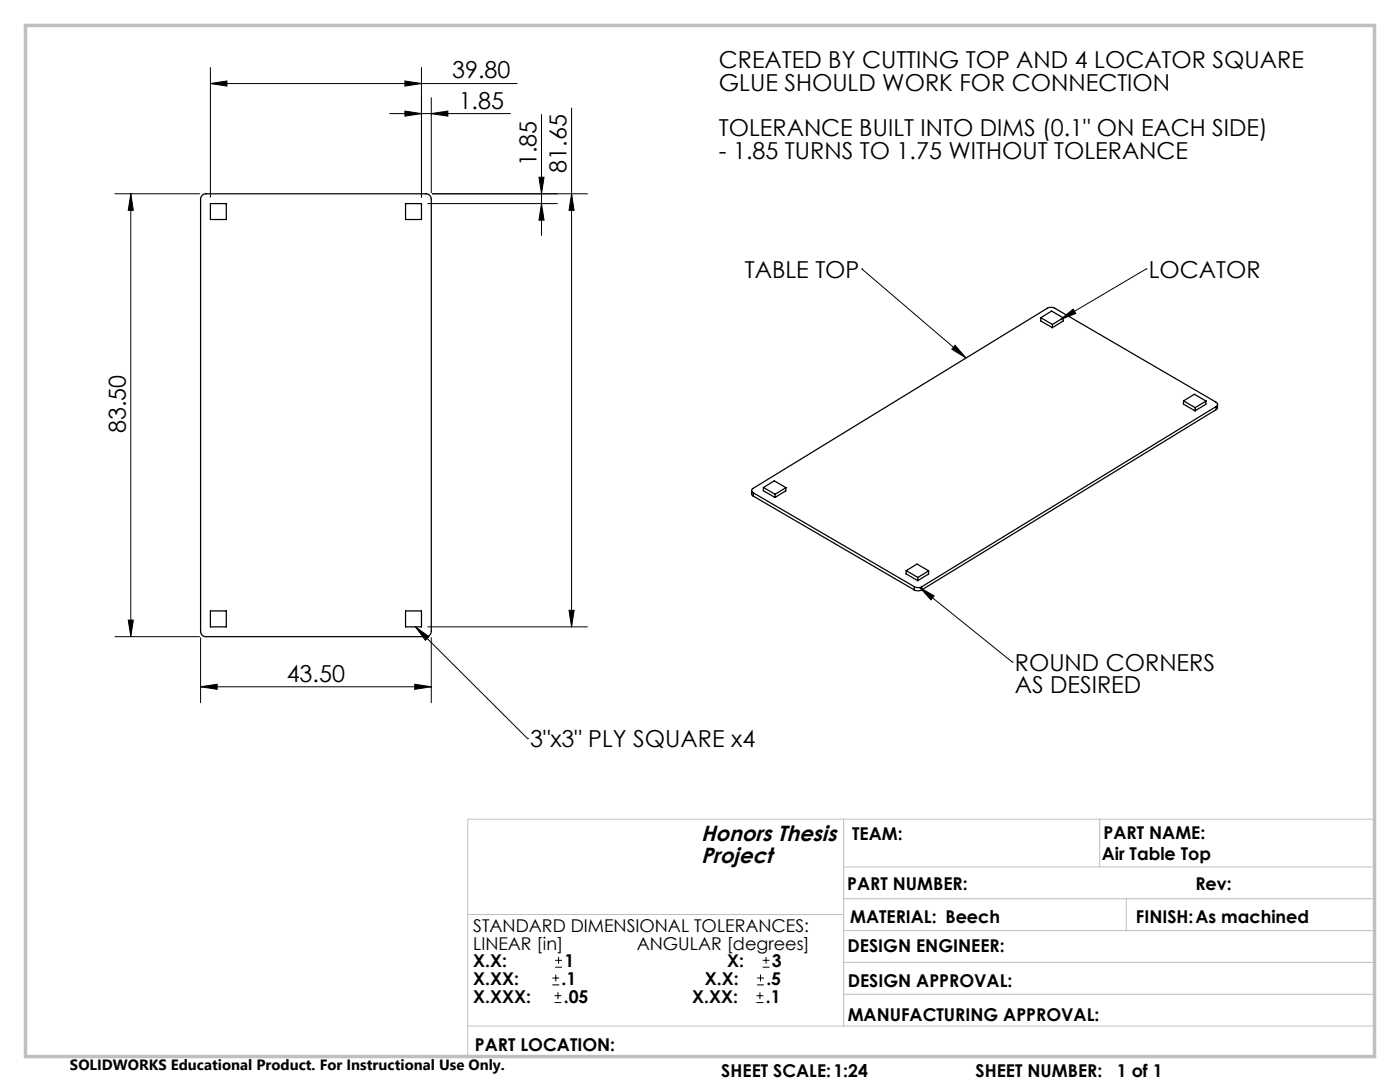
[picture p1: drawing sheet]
<svg xmlns="http://www.w3.org/2000/svg" width="279mm" height="216mm" viewBox="0 0 279 216" stroke-linecap="round" stroke-linejoin="round" font-family="sans-serif">
<g fill="none" stroke="#000" stroke-width=".25">
<path d="M40.4 38.9l.7-.2h43.9l.6 .2 .3 .3 .2 .5v86.3l-.2 .6-.4 .3-.5 .1h-43.9l-.6-.1-.3-.4-.2-.5v-86.3zM42 40.6h3.2v3.2h-3.2zM80.9 40.6h3.2v3.2h-3.2zM207.7 63.4l2.2-1.3 2.3 1.3M207.7 63.4l2.3 1.3M207.7 63.4v.6l2.3 1.4M210 64.7v.7M212.2 63.4v.7l-2.2 1.3M212.2 63.4l-2.2 1.3M236.2 80l2.2-1.3 2.3 1.3M236.2 80l2.3 1.3M236.2 80v.6l2.3 1.4"/>
<path d="M150 97.9v.7l.3 .4M150.3 99l32.1 18.7M150.3 98.3l32.2 18.8M150.3 98.3v.7M152.4 97.3l-.1 .6 2.4 1.4M152.4 97.3l2.3 1.3M152.4 97.3l2.1-1.3 2.4 1.3M154.7 98.6v.7M156.9 97.3l-2.2 1.3M156.9 97.3l-.1 .6-2.1 1.4M238.5 81.3v.7M240.7 80v.7l-2.2 1.3"/>
<path d="M240.7 80l-2.2 1.3M242.7 81.8l-58.8 35.9M242.7 81.1l.3-.4-.3-.5-32.2-18.7-1-.2-59.2 36.2-.3 .4 .3 .4M242.7 81.1l-58.7 36M242.7 81.1v.7M243 80.7l-.1 .7-.2 .4M180.9 113.9l-.1 .6 2.4 1.4M180.9 113.9l2.1-1.3 2.3 1.3M180.9 113.9l2.3 1.3M182.4 117.7l.7 .2 .8-.2M182.5 117.1l.8 .2 .7-.2M182.5 117.1l-.1 .6"/>
<path d="M183.2 115.2v.7M184 117.1l-.1 .6M185.3 113.9l-2.1 1.3M185.3 113.9v.6l-2.1 1.4M42 121.9h3.2v3.2h-3.2zM80.9 121.9h3.2v3.2h-3.2z"/>
</g>
<g fill="none" stroke="#000" stroke-width=".2">
<path d="M42 16.7l3.3-.5v1zM42 13.5v25.9M42 16.7h61.2M80.8 16.2l3.3 .5-3.3 .5zM84.1 13.5v25.9M86.1 19.5v19M22.9 38.7h16.9M26.1 38.7l.5 3.3h-1zM26.1 38.7v88.3M77.8 22.7h24.1M80.8 22.2l3.3 .5-3.3 .5zM86.1 22.7l3.3-.5v1z"/>
<path d="M107.6 35.4h1l-.5 3.3zM108.1 22.9v24.1M114.1 21.6v103.5M114.1 38.7l.5 3.3h-1zM117.2 38.7h-30.9M85.4 40.6h25.8M108.1 40.6l.5 3.3h-1zM172 53.7h.1M172 53.7l20.8 17.7M228.7 53.7h.1M228.7 53.7l-17.1 10.1M190.6 68.9l2.2 2.5-2.8-1.7z"/>
<path d="M211.6 63.8l2.6-2.1 .5 .9zM183.5 117.2l2.9 1.7-.6 .8zM183.5 117.2l18.5 14.9M22.9 127h16.9M25.6 123.7h1l-.5 3.3zM40 137l3.3-.5v1zM40 127.3v12.9M40 137h46.1M82.8 136.5l3.3 .5-3.3 .5zM82.9 125.1l2.7 2-.7 .7zM82.9 125.1l22.4 22.3M85.4 125.1h31.8"/>
<path d="M86.1 127.3v12.9M113.6 121.8h1l-.5 3.3zM202 132.1h.1M105.3 147.4h.1M110.2 196.5h1.4M110.2 195.2h1.4M110.7 198.7h1.3M110.8 193h1.4M110.8 191.6h1.4M110.9 194.5v1.3M111.4 198v1.4M111.5 190.9v1.4"/>
<path d="M151 198.7h1.3M151.1 196.5h1.4M151.1 195.2h1.4M151.7 198v1.4M151.8 194.5v1.3M152.2 193h1.4M152.2 191.6h1.4M152.9 190.9v1.4M110.7 200h1.3M151 200h1.3"/>
</g>
<path d="M168.4 179.3h105.9M168.4 163.5v41.2M168.4 173h105.9M219.5 163.5v9.5M224.8 179.3v6.4M274.3 163.5h-180.9v47.6M93.4 182.5h75M168.4 185.7h105.9M168.4 192h105.9M168.4 198.4h105.9M93.4 204.7h180.9" fill="none" stroke="#c0c0c0" stroke-width=".2"/>
<path d="M5.1 5.1h269.2v205.7h-269.2z" fill="none" stroke="#c0c0c0" stroke-width=".7"/>
<g fill="#000">
<path d="M42 16.7l3.3-.5v1zM80.8 16.2l3.3 .5-3.3 .5z"/>
<path d="M80.8 22.2l3.3 .5-3.3 .5zM86.1 22.7l3.3-.5v1zM40 137l3.3-.5v1zM82.8 136.5l3.3 .5-3.3 .5z"/>
<path d="M114.1 38.7l.5 3.3h-1zM113.6 121.8h1l-.5 3.3zM26.1 38.7l.5 3.3h-1zM25.6 123.7h1l-.5 3.3z"/>
<path d="M108.1 40.6l.5 3.3h-1zM107.6 35.4h1l-.5 3.3z"/>
<path d="M190.6 68.9l2.2 2.5-2.8-1.7zM211.6 63.8l2.6-2.1 .5 .9zM183.5 117.2l2.9 1.7-.6 .8zM82.9 125.1l2.7 2-.7 .7z"/>
</g>
<g font-size="4.7">
<text x="90.3" y="15.7">39.80</text>
<text x="143.5" y="13.5">CREATED BY CUTTING TOP AND 4 LOCATOR SQUARE</text>
<text x="91.5" y="21.7">1.85</text>
<text x="143.5" y="18.1">GLUE SHOULD WORK FOR CONNECTION</text>
<text x="143.5" y="27.1">TOLERANCE BUILT INTO DIMS (0.1&quot; ON EACH SIDE)</text>
<text x="107.1" y="33.2" transform="rotate(-90 107.1 33.2)">1.85</text>
<text x="113.1" y="34.5" transform="rotate(-90 113.1 34.5)">81.65</text>
<text x="143.5" y="31.6">- 1.85 TURNS TO 1.75 WITHOUT TOLERANCE</text>
<text x="148.7" y="55.4">TABLE TOP</text>
<text x="229.3" y="55.4">LOCATOR</text>
<text x="25.1" y="86.5" transform="rotate(-90 25.1 86.5)">83.50</text>
<text x="57.2" y="136">43.50</text>
<text x="202.5" y="133.8">ROUND CORNERS</text>
<text x="202.5" y="138.3">AS DESIRED</text>
<text x="105.8" y="149.1">3&quot;x3&quot; PLY SQUARE x4</text>
</g>
<g font-size="4.4">
<text x="139.9" y="167.9">Honors Thesis</text>
<text x="139.9" y="172.1">Project</text>
</g>
<g font-size="3.5">
<text x="170.1" y="167.6">TEAM:</text>
<text x="220.3" y="167.3">PART NAME:</text>
<text x="219.9" y="171.6">Air Table Top</text>
<text x="169.1" y="177.6">PART NUMBER:</text>
<text x="238.6" y="177.6">Rev:</text>
<text x="94.4" y="185.9">STANDARD DIMENSIONAL TOLERANCES:</text>
<text x="169.7" y="184.2">MATERIAL: Beech</text>
<text x="226.7" y="184.2">FINISH:As machined</text>
<text x="94.4" y="189.5">LINEAR [in]</text>
<text x="127.1" y="189.5">ANGULAR [degrees]</text>
<text x="169.1" y="190">DESIGN ENGINEER:</text>
<text x="94.4" y="196.5">X.XX:</text>
<text x="94.4" y="193">X.X:</text>
<text x="112.1" y="196.5">.1</text>
<text x="112.6" y="193">1</text>
<text x="140.7" y="196.5">X.X:</text>
<text x="145.1" y="193">X:</text>
<text x="152.9" y="196.5">.5</text>
<text x="154" y="193">3</text>
<text x="169.2" y="197">DESIGN APPROVAL:</text>
<text x="94.4" y="200.1">X.XXX:</text>
<text x="112.5" y="200.1">.05</text>
<text x="138.1" y="200.1">X.XX:</text>
<text x="152.8" y="200.1">.1</text>
<text x="169.2" y="203.7">MANUFACTURING APPROVAL:</text>
<text x="94.8" y="209.6">PART LOCATION:</text>
<text x="144" y="215">SHEET SCALE:1:24</text>
<text x="194.7" y="215">SHEET NUMBER:</text>
<text x="222.9" y="215">1 of 1</text>
</g>
<text font-size="3" x="14" y="213.5">SOLIDWORKS Educational Product. For Instructional Use Only.</text>
</svg>
